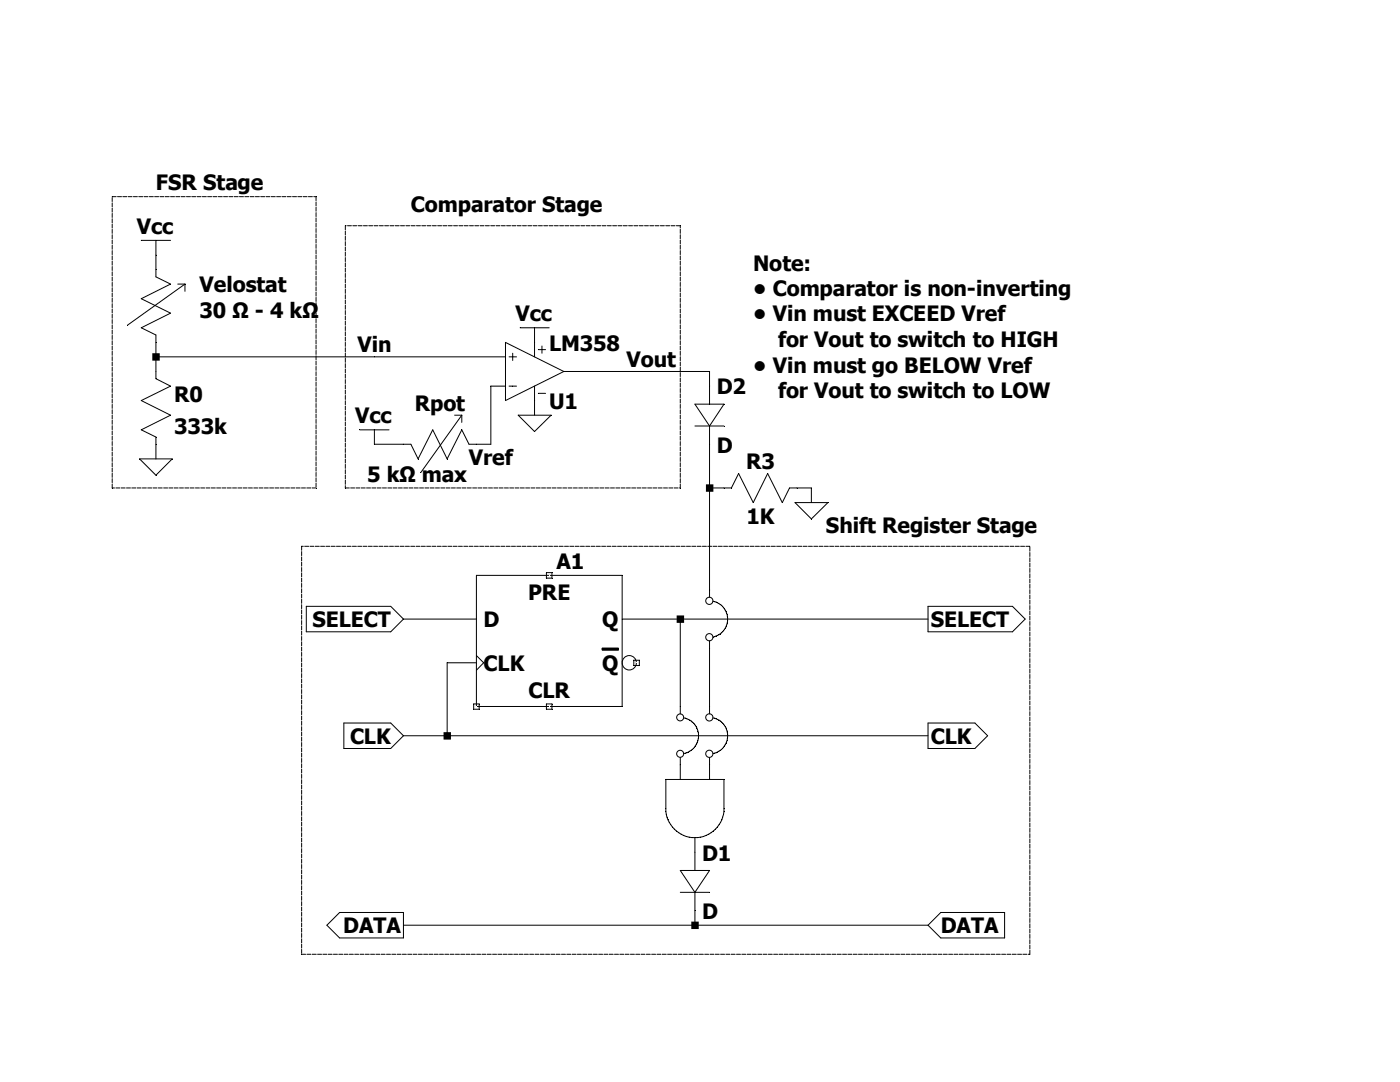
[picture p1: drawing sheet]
<svg xmlns="http://www.w3.org/2000/svg" width="279mm" height="216mm" viewBox="0 0 279 216" stroke-linecap="round" stroke-linejoin="round" font-family="sans-serif">
<g fill="none" stroke="#000" stroke-width=".2">
<path d="M28.2 48h5.8M31.1 48v2.9M31.1 53.8v1.4l2.9 1.5-5.8 2.9 5.8 2.9-5.8 2.9 2.9 1.4v1.5M35.5 56.7h1.4M36.9 56.7l-11.4 8.2M36.9 56.7v1.4M31.1 74.1v1.5l2.9 1.4-5.8 2.9 5.8 2.9-5.8 3 2.9 1.4v1.4M103.8 65.4h5.8M106.7 65.4v2.9M71.8 85.8h5.8M74.7 85.8v2.8M80.5 88.6h1.5l1.4 3 3-5.8 2.8 5.8 3-5.8 1.4 2.8h1.5"/>
<path d="M90.7 82.8h1.5M92.2 82.8l-8.2 11.5M92.2 82.8v1.5M95.1 114.8h29.1v26.2h-29.1zM109.1 114.3h1.1v1.1h-1.1zM95.1 130.8l1.4 1.4-1.4 1.5"/>
<circle cx="125.6" cy="132.2" r="1.43"/>
</g>
<path d="M109.1 140.5h1.1v1h-1.1z" fill="none" stroke="#000" stroke-width=".2"/>
<path d="M126.5 131.7h1.1v1.1h-1.1z" fill="none" stroke="#000" stroke-width=".2"/>
<path d="M120.2 129.7h3.2M120.2 129.6h3.2M120.2 129.5h3.2M120.2 129.4h3.2M120.2 129.3h3.2M94.5 140.5h1.1v1h-1.1z" fill="none" stroke="#000" stroke-width=".2"/>
<g fill="none" stroke="#000" stroke-width=".2">
<path d="M31.1 50.9v2.9M31.1 71.2h69.8M31.1 68.3v5.8M100.9 68.3l11.6 5.8-11.6 5.8zM100.9 77h-2.9v11.6h-2.9M101.6 71.2h1.5M101.6 77h1.5M102.3 70.5v1.4M106.7 68.3v2.9M106.7 77v5.8M107.4 78.5h1.5M107.4 69.8h1.5"/>
<path d="M108.2 69v1.5M112.5 74.1h29.1v6.5M27.9 91.6h6.5l-3.3 3.2zM31.1 88.6v3M74.7 88.6h5.8M103.4 82.8h6.6l-3.3 3.3zM138.7 85h5.8M138.7 80.6h5.8l-2.9 4.4zM141.6 85v34.2M141.6 97.4h4.4l1.4-2.9 2.9 5.8 2.9-5.8 2.9 5.8 1.5-2.9h4.3v2.9M142.3 120a3.6 3.6 0 0 1 2.9 3.5 3.6 3.6 0 0 1-2.9 3.6M158.7 100.3h6.5l-3.3 3.2z"/>
<path d="M61.1 121h16.9l2.5 2.5-2.5 2.6h-16.9zM80.5 123.5h14.6M95.1 132.2h-5.9v14.6M124.2 123.5h61M135.8 123.5v19M141.6 127.9v14.6M185.2 121h16.9l2.5 2.5-2.5 2.6h-16.9zM68.6 144.3h9.4l2.5 2.5-2.5 2.6h-9.4zM80.5 146.8h104.7M132.9 155.5h11.6v6.4a5.8 5.8 0 0 1-5.8 5.3 5.8 5.8 0 0 1-5.8-5.3zM135.8 151.2v4.3M136.5 143.3a3.6 3.6 0 0 1 2.9 3.5 3.6 3.6 0 0 1-2.9 3.6"/>
<path d="M141.6 151.2v4.3M142.3 143.3a3.6 3.6 0 0 1 2.9 3.5 3.6 3.6 0 0 1-2.9 3.6M185.2 144.3h9.4l2.5 2.5-2.5 2.6h-9.4zM135.8 178.1h5.8M135.8 173.7h5.8l-2.9 4.4zM138.7 167.1v6.6M138.7 178.1v6.5M67.8 182.1h12.7v5.1h-12.7l-2.6-2.6zM80.5 184.6h104.7M187.7 182.1h12.8v5.1h-12.8l-2.5-2.6z"/>
<circle cx="141.6" cy="119.9" r=".72"/>
<circle cx="141.6" cy="127.1" r=".72"/>
<circle cx="135.7" cy="150.4" r=".7"/>
<circle cx="135.7" cy="143.1" r=".7"/>
<circle cx="141.6" cy="150.4" r=".72"/>
<circle cx="141.6" cy="143.2" r=".72"/>
</g>
<g fill="#000">
<path d="M138 183.9h1.4v1.5h-1.4zM140.9 96.6h1.5v1.5h-1.5z" fill-rule="evenodd"/>
<path d="M30.4 70.5h1.5v1.5h-1.5zM88.5 146.1h1.5v1.5h-1.5zM135 122.8h1.5v1.5h-1.5z" fill-rule="evenodd"/>
</g>
<path d="M22.4 39.2h40.7M63.1 39.2v58.2M68.9 45v52.4M135.8 45h-66.9M22.4 97.4v-58.2M63.1 97.4h-40.7M68.9 97.4h66.9M135.8 97.4v-52.4M60.2 109v81.4M205.5 109h-145.3M60.2 190.4h145.3M205.5 190.4v-81.4" fill="none" stroke="#000" stroke-width=".2" stroke-dasharray=".8 .3"/>
<g font-size="4.2">
<text x="31.1" y="38">FSR Stage</text>
<text x="27.3" y="46.7">Vcc</text>
<text x="82" y="42.3">Comparator Stage</text>
<text x="150.3" y="54">Note:</text>
<text x="39.8" y="58.3">Velostat</text>
<text x="150.3" y="59.1">• Comparator is non-inverting</text>
<text x="39.8" y="63.4">30 Ω - 4 kΩ</text>
<text x="102.9" y="64.1">Vcc</text>
<text x="150.3" y="64.1">• Vin must EXCEED Vref</text>
<text x="71.3" y="70.3">Vin</text>
<text x="109.6" y="70">LM358</text>
<text x="155.3" y="69.2">for Vout to switch to HIGH</text>
<text x="125.1" y="73.2">Vout</text>
<text x="150.3" y="74.3">• Vin must go BELOW Vref</text>
<text x="34.8" y="80.1">R0</text>
<text x="82.8" y="82">Rpot</text>
<text x="109.6" y="81.6">U1</text>
<text x="143" y="78.7">D2</text>
<text x="155.3" y="79.4">for Vout to switch to LOW</text>
<text x="34.8" y="86.7">333k</text>
<text x="70.9" y="84.5">Vcc</text>
<text x="93.6" y="92.8">Vref</text>
<text x="143" y="90.3">D</text>
<text x="148.9" y="93.6">R3</text>
<text x="73.3" y="96.1">5 kΩ max</text>
<text x="149" y="104.5">1K</text>
<text x="164.8" y="106.3">Shift Register Stage</text>
<text x="111" y="113.6">A1</text>
<text x="105.4" y="119.8">PRE</text>
<text x="62.4" y="125.2">SELECT</text>
<text x="96.5" y="125.2">D</text>
<text x="120.2" y="125.2">Q</text>
<text x="185.8" y="125.2">SELECT</text>
<text x="96.5" y="133.9">CLK</text>
<text x="120.2" y="133.9">Q</text>
<text x="105.5" y="139.4">CLR</text>
<text x="69.8" y="148.5">CLK</text>
<text x="185.8" y="148.5">CLK</text>
<text x="140.1" y="171.7">D1</text>
<text x="140.1" y="183.3">D</text>
<text x="68.5" y="186.3">DATA</text>
<text x="187.7" y="186.3">DATA</text>
</g>
</svg>
